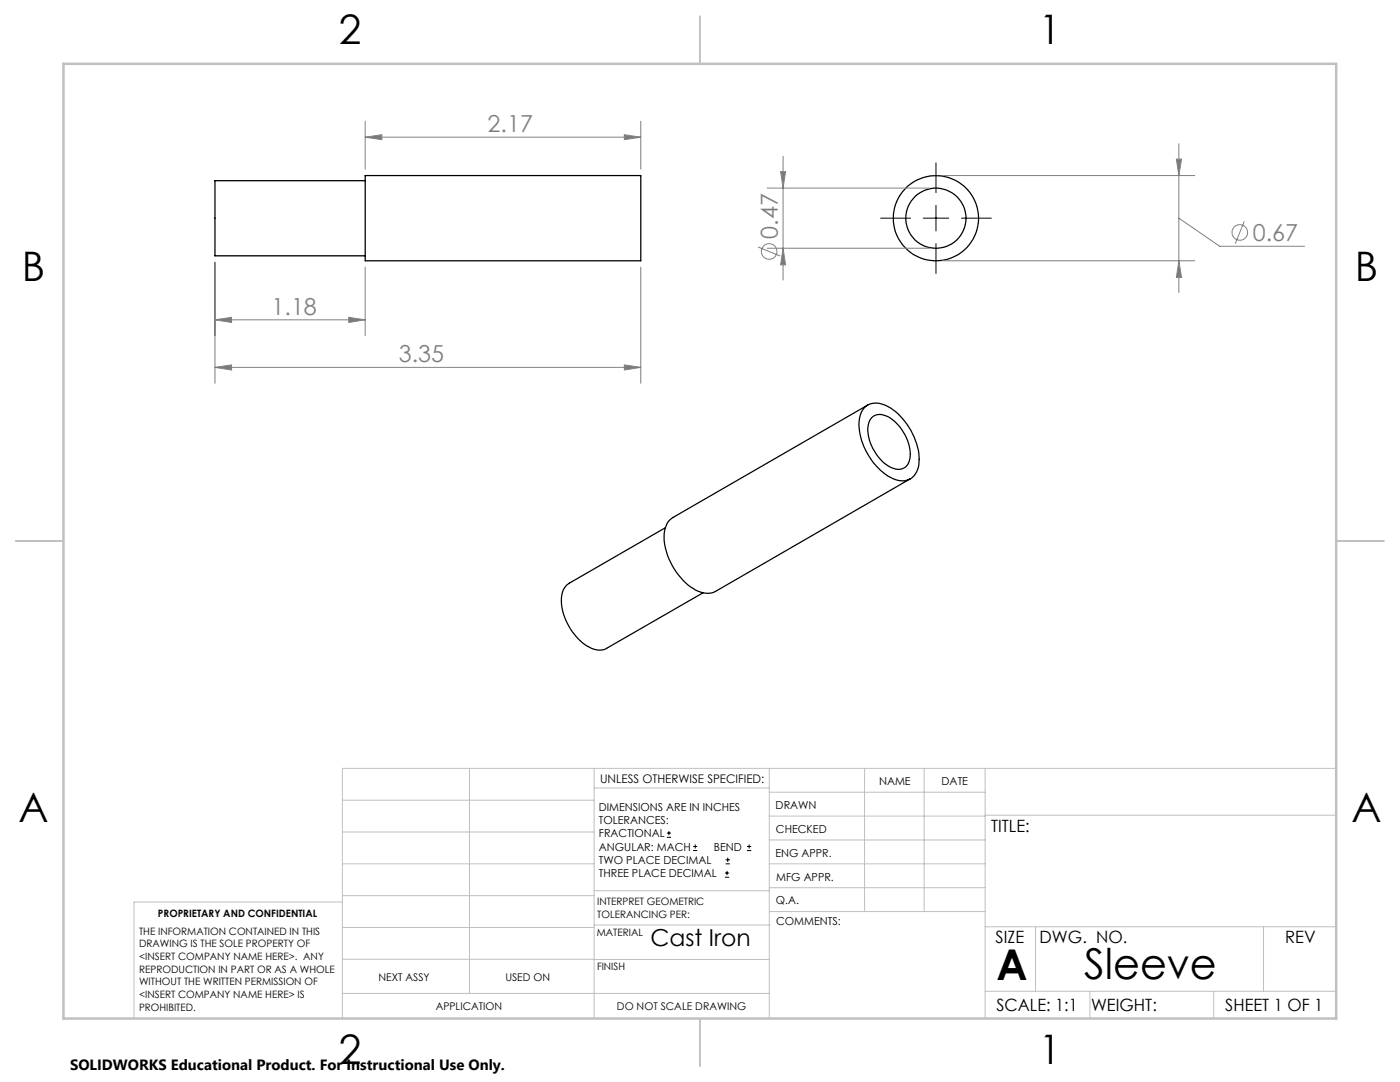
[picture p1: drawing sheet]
<svg xmlns="http://www.w3.org/2000/svg" width="279mm" height="216mm" viewBox="0 0 279 216" stroke-linecap="round" stroke-linejoin="round" font-family="sans-serif">
<g fill="none" stroke="#000" stroke-width=".25">
<path d="M72.9 35h55v17h-55zM72.9 36.1h-30v14.9h30M172.4 81.4a3.7 3.7 0 0 1 4.8-.3 12.8 12.8 0 0 1 6.2 11.7 3.4 3.4 0 0 1-5.2 2.7 12.7 12.7 0 0 1-6.7-11.9l.4-1.4zM173.2 80.8l-38.9 22.5a4.9 4.9 0 0 0-1.7 5.1 13.1 13.1 0 0 0 6.7 9.6 3.9 3.9 0 0 0 3.5 0l38.9-22.5M174 83.4a2.62 2.62 0 0 1 3.2-.3 9 9 0 0 1 4.4 8.5 2.34 2.34 0 0 1-3.5 1.8 8.9 8.9 0 0 1-4.8-8.6l.2-.8zM132.8 105.3l-19.2 11.1a4 4 0 0 0-1.6 4 11.3 11.3 0 0 0 6.5 9.1l1.3 .2 1.2-.3 19.3-11.1"/>
<circle cx="186.8" cy="43.6" r="8.5"/>
<circle cx="186.8" cy="43.6" r="6"/>
</g>
<g fill="none" stroke="#808080" stroke-width=".2">
<path d="M72.9 27.4l3.3-.5v1zM72.9 24.2v9.6M72.9 27.4h55M124.6 26.9l3.3 .5-3.3 .5zM127.9 24.2v9.6M153.1 37.5h32.4M155.8 34.3h1l-.5 3.2zM156.3 31.2v24.7M188.1 35h50.3M234.8 31.8h1l-.5 3.2zM235.3 28.7v29.7M42.9 52.3v24.2"/>
<path d="M72.9 53.3v13.7M127.9 53.3v23.2M151.3 49.3l4.4 1.8M153.1 49.5h32.4M156.3 49.5l.5 3.3h-1zM188.1 52h50.3M235.3 52l.5 3.4h-1zM235.3 43.5l8.1 5.6h16.9M248.3 44.2l-1.8 4.4M42.9 73.3l3.3-.5v1zM42.9 63.8l3.3-.5v1zM42.9 73.3h85"/>
<path d="M42.9 63.8h30M69.6 63.3l3.3 .5-3.3 .5zM124.6 72.8l3.3 .5-3.3 .5z"/>
<circle cx="153.5" cy="50.2" r="1.56"/>
<circle cx="247.4" cy="46.4" r="1.55"/>
</g>
<g fill="none" stroke="#000" stroke-width=".2">
<path d="M186.8 32.5v6M175.8 43.5h5.9M184.3 43.5h5M186.8 41v5.1M186.8 48.6v6M191.9 43.5h5.9M133.1 167.1h.8M133.1 166.2h.8M133.5 165.8v.9M138.3 169.7h.8M138.3 168.9h.8M138.7 168.5v.8"/>
<path d="M144.7 175h.8M144.7 174.2h.8M144.8 172.4h.9M144.8 171.6h.9M145.1 173.8v.8M145.2 171.1v.9M149.1 169.7h.8M149.1 168.9h.8M149.5 168.5v.8"/>
</g>
<g fill="none" stroke="#c0c0c0" stroke-width=".2">
<path d="M68.3 159.7h50.3M93.7 153.3v44.9M118.6 153.3v49.9M118.6 157.2h34.9M153.5 153.3v49.9M153.5 158.1h43.1M172.5 153.3v28.6M184.4 153.3v28.6M196.6 153.3v49.9M266.7 153.3h-198.4v49.9M68.3 178.7h50.3M68.3 172.4h50.3"/>
<path d="M68.3 166h50.3M68.3 180h-41.6v23.2M118.6 177.7h35M153.5 167.6h43.1M153.5 162.8h43.1M153.5 172.4h43.1M153.5 177.1h43.1M196.6 162.7h70.1M68.3 198.2h85.2M68.3 191.4l85.2 .1M68.3 185.1h50.3M118.6 184.6h35"/>
<path d="M153.6 181.9h43M196.6 197.8h70.1M196.6 184.9h70.1M206.7 184.9v12.9M217.5 197.8v5.4M242.2 197.8v5.4M252.2 184.9v12.9"/>
</g>
<path d="M139.7 3.2v9.5M3.1 107.9h9.6M266.7 107.9h9.5M139.7 203.2v9.6" fill="none" stroke="#c0c0c0" stroke-width=".25"/>
<path d="M12.7 12.7h254v190.5h-254z" fill="none" stroke="#c0c0c0" stroke-width=".5"/>
<g fill="#808080">
<path d="M42.9 73.3l3.3-.5v1zM124.6 72.8l3.3 .5-3.3 .5zM42.9 63.8l3.3-.5v1zM69.6 63.3l3.3 .5-3.3 .5zM72.9 27.4l3.3-.5v1zM124.6 26.9l3.3 .5-3.3 .5zM234.8 31.8h1l-.5 3.2zM235.3 52l.5 3.4h-1z"/>
<path d="M155.8 34.3h1l-.5 3.2zM156.3 49.5l.5 3.3h-1z"/>
</g>
<g font-size="8.5">
<text x="198.9" y="195.5">A</text>
<text x="216.4" y="195.4">Sleeve</text>
</g>
<g font-size="8.1">
<text x="67.6" y="8.9">2</text>
<text x="207.3" y="8.9">1</text>
<text x="4.4" y="56.2">B</text>
<text x="270.4" y="56.2">B</text>
<text x="3.7" y="164.1">A</text>
<text x="269.7" y="164.1">A</text>
<text x="67.6" y="212.4">2</text>
<text x="207.3" y="212.4">1</text>
</g>
<g font-size="4.7" fill="#808080">
<text x="97.3" y="26.3">2.17</text>
<text x="155.2" y="47.6" transform="rotate(-90 155.2 47.6)">0.47</text>
<text x="250" y="48.1">0.67</text>
<text x="54.2" y="62.8">1.18</text>
<text x="79.6" y="72.3">3.35</text>
</g>
<text font-size="4.7" x="129.8" y="188.7">Cast Iron</text>
<g font-size="3.4">
<text x="197.8" y="166">TITLE:</text>
<text x="198.7" y="188.1">SIZE</text>
<text x="207.5" y="188.1">DWG. NO.</text>
<text x="256.5" y="188.2">REV</text>
<text x="198.8" y="201.7">SCALE: 1:1</text>
<text x="217.7" y="201.8">WEIGHT:</text>
<text x="244.5" y="201.7">SHEET 1 OF 1</text>
</g>
<text font-size="3" x="14" y="213.5">SOLIDWORKS Educational Product. For Instructional Use Only.</text>
<text font-size="2.4" x="119.8" y="156.2">UNLESS OTHERWISE SPECIFIED:</text>
<g font-size="2.2">
<text x="119.5" y="161.8">DIMENSIONS ARE IN INCHES</text>
<text x="154.8" y="161.4">DRAWN</text>
<text x="175.4" y="156.6">NAME</text>
<text x="187.9" y="156.7">DATE</text>
<text x="119.5" y="164.4">TOLERANCES:</text>
<text x="119.5" y="167.1">FRACTIONAL</text>
<text x="154.9" y="166.3">CHECKED</text>
<text x="119.5" y="169.7">ANGULAR: MACH</text>
<text x="119.5" y="172.4">TWO PLACE DECIMAL</text>
<text x="142.5" y="169.7">BEND</text>
<text x="154.8" y="170.9">ENG APPR.</text>
<text x="119.5" y="175">THREE PLACE DECIMAL</text>
<text x="154.9" y="175.7">MFG APPR.</text>
<text x="154.9" y="180.4">Q.A.</text>
<text x="154.9" y="184.6">COMMENTS:</text>
</g>
<g font-size="2.1">
<text x="75.5" y="195.7">NEXT ASSY</text>
<text x="100.9" y="195.7">USED ON</text>
<text x="86.9" y="201.5">APPLICATION</text>
<text x="123.1" y="201.6">DO NOT SCALE DRAWING</text>
</g>
<g font-size="2">
<text x="31.5" y="182.9">PROPRIETARY AND CONFIDENTIAL</text>
<text x="119.2" y="180.6">INTERPRET GEOMETRIC</text>
<text x="119.2" y="183.1">TOLERANCING PER:</text>
<text x="27.8" y="186.5">THE INFORMATION CONTAINED IN THIS</text>
<text x="27.8" y="189">DRAWING IS THE SOLE PROPERTY OF</text>
<text x="27.8" y="191.6">&lt;INSERT COMPANY NAME HERE&gt;. ANY</text>
<text x="119.1" y="186.7">MATERIAL</text>
<text x="27.8" y="194.1">REPRODUCTION IN PART OR AS A WHOLE</text>
<text x="27.8" y="196.6">WITHOUT THE WRITTEN PERMISSION OF</text>
<text x="119.1" y="193.5">FINISH</text>
<text x="27.8" y="199.1">&lt;INSERT COMPANY NAME HERE&gt; IS</text>
<text x="27.8" y="201.7">PROHIBITED.</text>
</g>
</svg>
